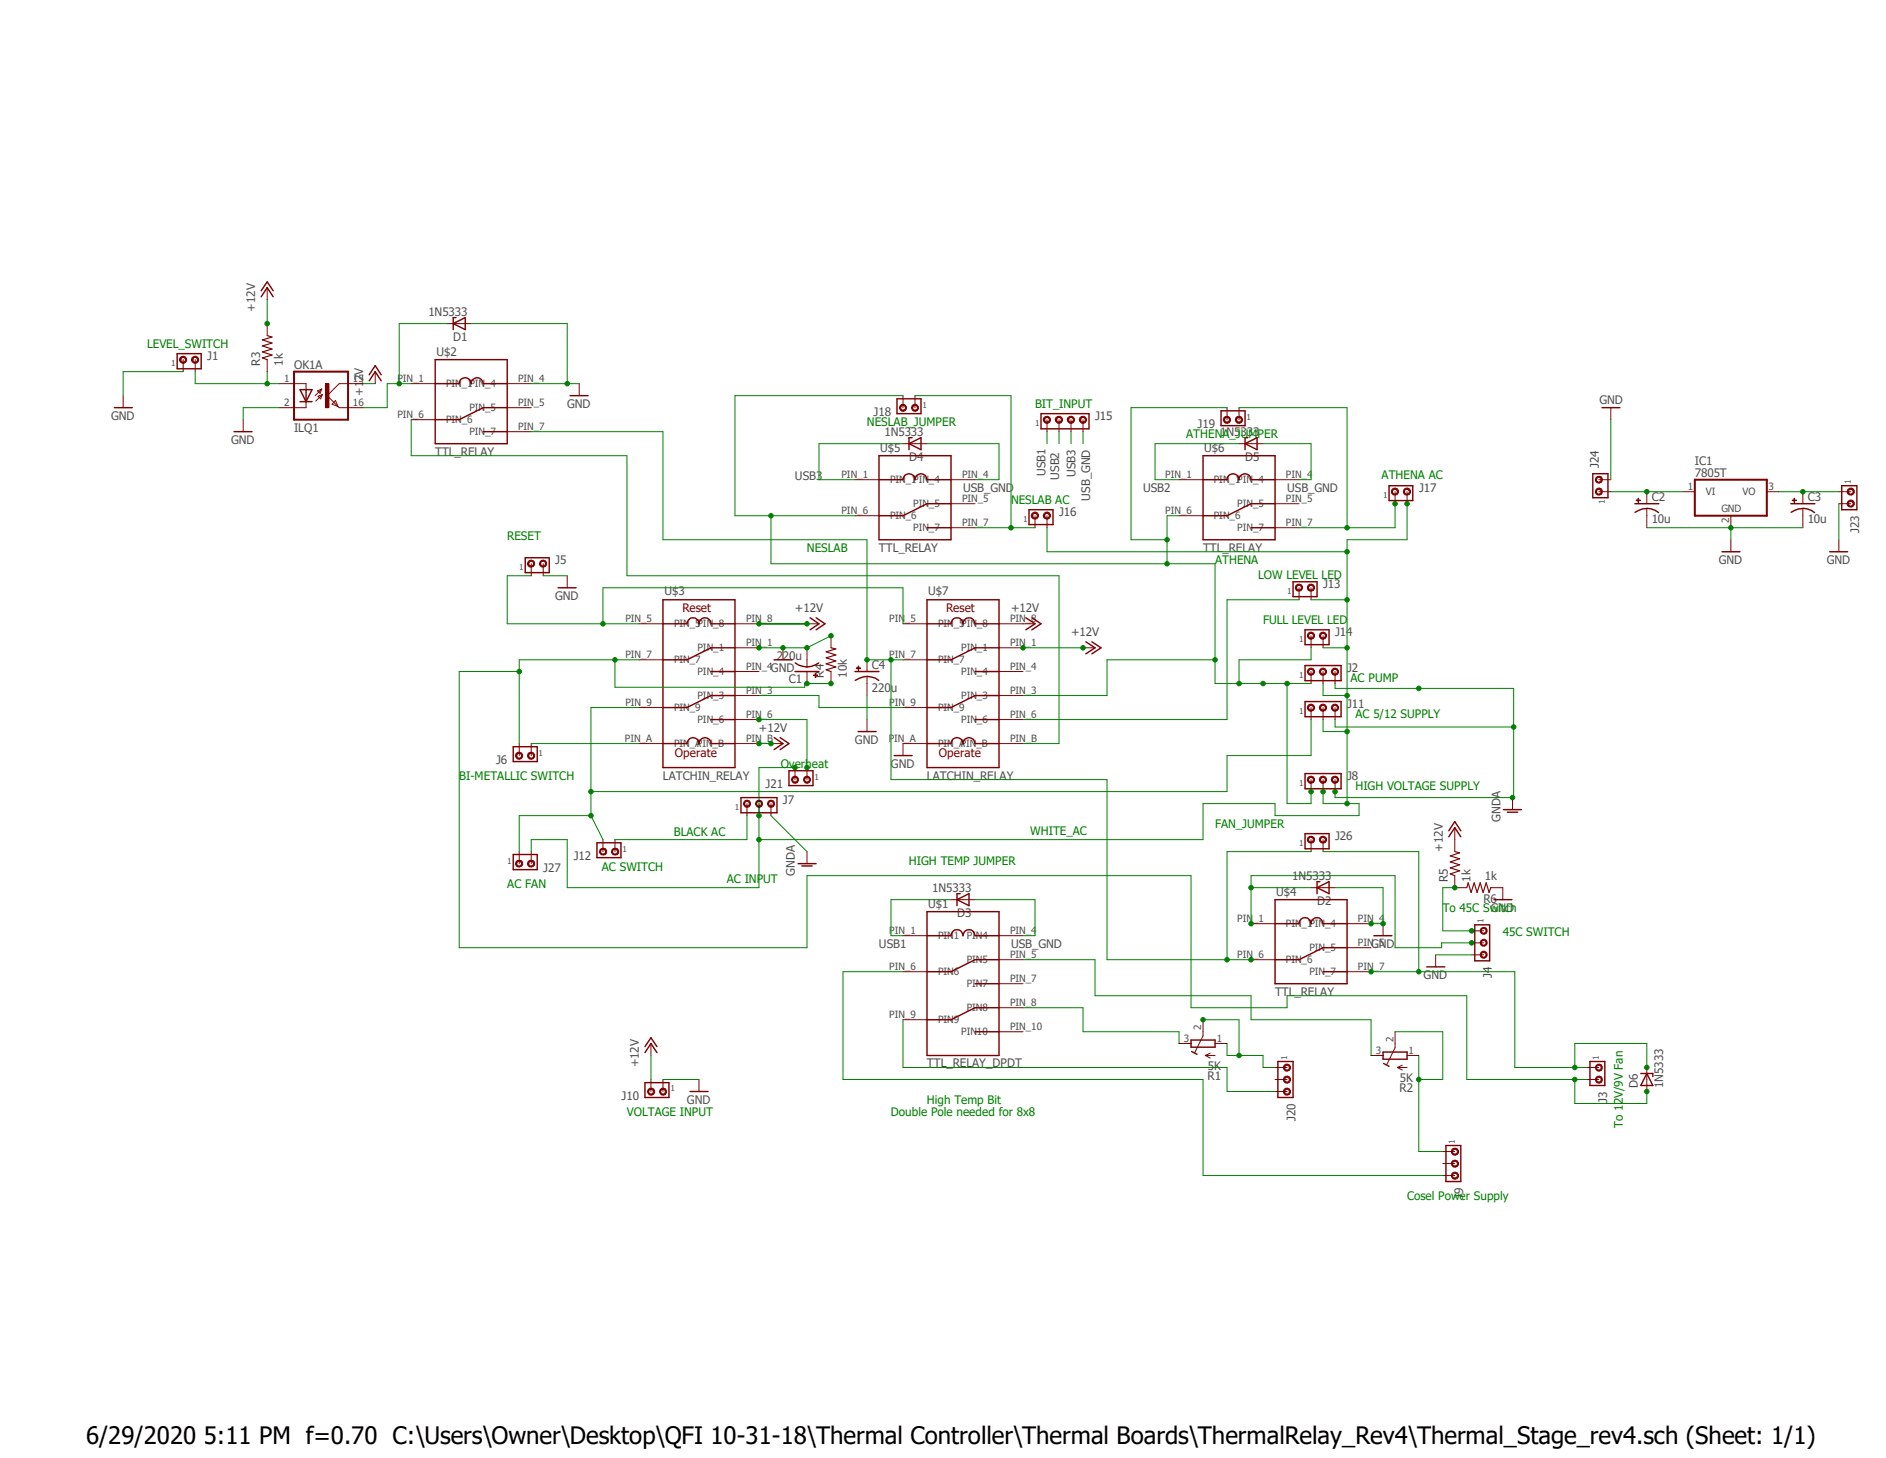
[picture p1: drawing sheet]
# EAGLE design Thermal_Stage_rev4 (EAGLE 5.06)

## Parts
C1  220u  CPOL-USE5-13  [E5-13]
C2  10u  CPOL-USE2,5-6E  [E2,5-6E]
C3  10u  CPOL-USE2,5-6E  [E2,5-6E]
C4  220u  CPOL-USE5-13  [E5-13]
D1  1N5333  [C1702-15]
D2  1N5333  [C1702-15]
D3  1N5333  [C1702-15]
D4  1N5333  [C1702-15]
D5  1N5333  [C1702-15]
D6  1N5333  [C1702-15]
IC1  7805T  [TO220H]
J1  MTA02-156  [1X2MTA]
J2  MTA03-156  [1X3MTA]
J3  MTA02-156  [1X2MTA]
J4  MTA03-156  [1X3MTA]
J5  MTA02-156  [1X2MTA]
J6  MTA02-156  [1X2MTA]
J7  MTA03-156  [1X3MTA]
J8  MTA03-156  [1X3MTA]
J9  MTA03-100  [10X03MTA]
J10  MTA02-156  [1X2MTA]
J11  MTA03-156  [1X3MTA]
J12  MTA02-156  [1X2MTA]
J13  MTA02-156  [1X2MTA]
J14  MTA02-156  [1X2MTA]
J15  MTA04-100  [10X04MTA]
J16  MTA02-156  [1X2MTA]
J17  MTA02-156  [1X2MTA]
J18  MTA02-100  [10X02MTA]
J19  MTA02-100  [10X02MTA]
J20  MTA03-100  [10X03MTA]
J21  MTA02-156  [1X2MTA]
J23  MTA02-100  [10X02MTA]
J24  MTA02-100  [10X02MTA]
J26  MTA02-100  [10X02MTA]
J27  MTA02-156  [1X2MTA]
OK1  ILQ1  [DIL16]
R1  5K  R-TRIMM3296W  [RTRIM3296W]
R2  5K  R-TRIMM3296W  [RTRIM3296W]
R3  1k  R-US_0204/7  [0204/7]
R4  10k  R-US_0204/7  [0204/7]
R5  1k  R-US_0204/7  [0204/7]
R6  1k  R-US_0204/7  [0204/7]
U$1  TTL_RELAY_DPDT  [TTL_RELAY_DPDT]
U$2  TTL_RELAY  [R1OS-E1Y1-J1.0K]
U$3  LATCHIN_RELAY  [785XBXCD-12D]
U$4  TTL_RELAY  [R1OS-E1Y1-J1.0K]
U$5  TTL_RELAY  [R1OS-E1Y1-J1.0K]
U$6  TTL_RELAY  [R1OS-E1Y1-J1.0K]
U$7  LATCHIN_RELAY  [785XBXCD-12D]

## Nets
+12V: J10.2 OK1.15(A:COL) R3.2 R5.2 U$3.PIN_8 U$3.PIN_B U$7.PIN_1 U$7.PIN_8
BLACK_AC: J7.1 J12.1
BLACK_AC_SWITCH: C1.+ D6.A J3.2 J6.2 R4.1 U$3.PIN_7
GND: C1.- C2.- C3.- C4.- D1.A D2.A IC1.2(GND) J1.1 J4.3 J5.2 J10.1 J23.2 J24.2 OK1.2(A:C) R4.2 R6.1 U$2.PIN_4 U$3.PIN_1 U$4.PIN_4 U$7.PIN_A
GNDA: J2.3 J7.3 J8.3 J11.3
N$1: D6.C J3.1 J26.2 U$4.PIN_7
N$2: J21.1 U$3.PIN_6
N$3: J20.1 R1.1(E) R1.2(S)
N$4: J5.1 U$3.PIN_5 U$7.PIN_5
N$5: U$2.PIN_6 U$7.PIN_B
N$6: J11.1 J12.2 J27.1 U$3.PIN_9
N$7: R1.3(A) U$1.PIN_8(PIN8)
N$8: D1.C OK1.16(A:EMIT) U$2.PIN_1
N$9: J13.1 U$7.PIN_6
N$10: J1.2 OK1.1(A:A) R3.1
N$11: C4.+ J26.1 U$2.PIN_7 U$4.PIN_6 U$7.PIN_7
N$12: J2.1 J8.1 J14.1 J18.2 J19.2 U$5.PIN_6 U$6.PIN_6 U$7.PIN_3
N$13: J9.3 U$1.PIN_6(PIN6)
N$14: J17.1 J19.1 U$6.PIN_7
N$15: J16.1 J18.1 U$5.PIN_7
N$17: D2.C J4.2 U$4.PIN_1
N$18: U$3.PIN_3 U$7.PIN_9
N$19: J20.3 U$1.PIN_9(PIN9)
N$20: J4.1 R5.1 R6.2
N$21: R2.3(A) U$1.PIN_5(PIN5)
N$22: J9.1 R2.1(E) R2.2(S)
N$24: C2.+ IC1.1(VI) J24.1
N$25: C3.+ IC1.3(VO) J23.1
N$26: J6.1 U$3.PIN_A
USB1: D3.C J15.1 U$1.PIN_1(PIN1)
USB2: D5.C J15.2 U$6.PIN_1
USB3: D4.C J15.3 U$5.PIN_1
USB_GND: D3.A D4.A D5.A J15.4 U$1.PIN_4(PIN4) U$5.PIN_4 U$6.PIN_4
WHITE_AC: J2.2 J7.2 J8.2 J11.2 J13.2 J14.2 J16.2 J17.2 J21.2 J27.2
Unconnected: J9.2 J20.2 OK1.3(B:C) OK1.4(B:A) OK1.5(C:A) OK1.6(C:C) OK1.7(D:C) OK1.8(D:A) OK1.9(D:EMIT) OK1.10(D:COL) OK1.11(C:COL) OK1.12(C:EMIT) OK1.13(B:EMIT) OK1.14(B:COL) U$1.PIN_7(PIN7) U$1.PIN_10(PIN10) U$2.PIN_5 U$3.PIN_4 U$4.PIN_5 U$5.PIN_5 U$6.PIN_5 U$7.PIN_4

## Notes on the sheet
- LEVEL_SWITCH
- BIT_INPUT
- NESLAB_JUMPER
- ATHENA_JUMPER
- ATHENA AC
- NESLAB AC
- RESET
- NESLAB
- ATHENA
- LOW LEVEL LED
- FULL LEVEL LED
- AC PUMP
- AC 5/12 SUPPLY
- Overheat
- BI-METALLIC SWITCH
- HIGH VOLTAGE SUPPLY
- FAN_JUMPER
- BLACK AC | WHITE_AC
- HIGH TEMP JUMPER
- AC SWITCH
- AC INPUT
- AC FAN
- To 45C Switch
- 45C SWITCH
- High Temp Bit
- VOLTAGE INPUT | Double Pole needed for 8x8
- To 12V/9V Fan
- Cosel Power Supply
